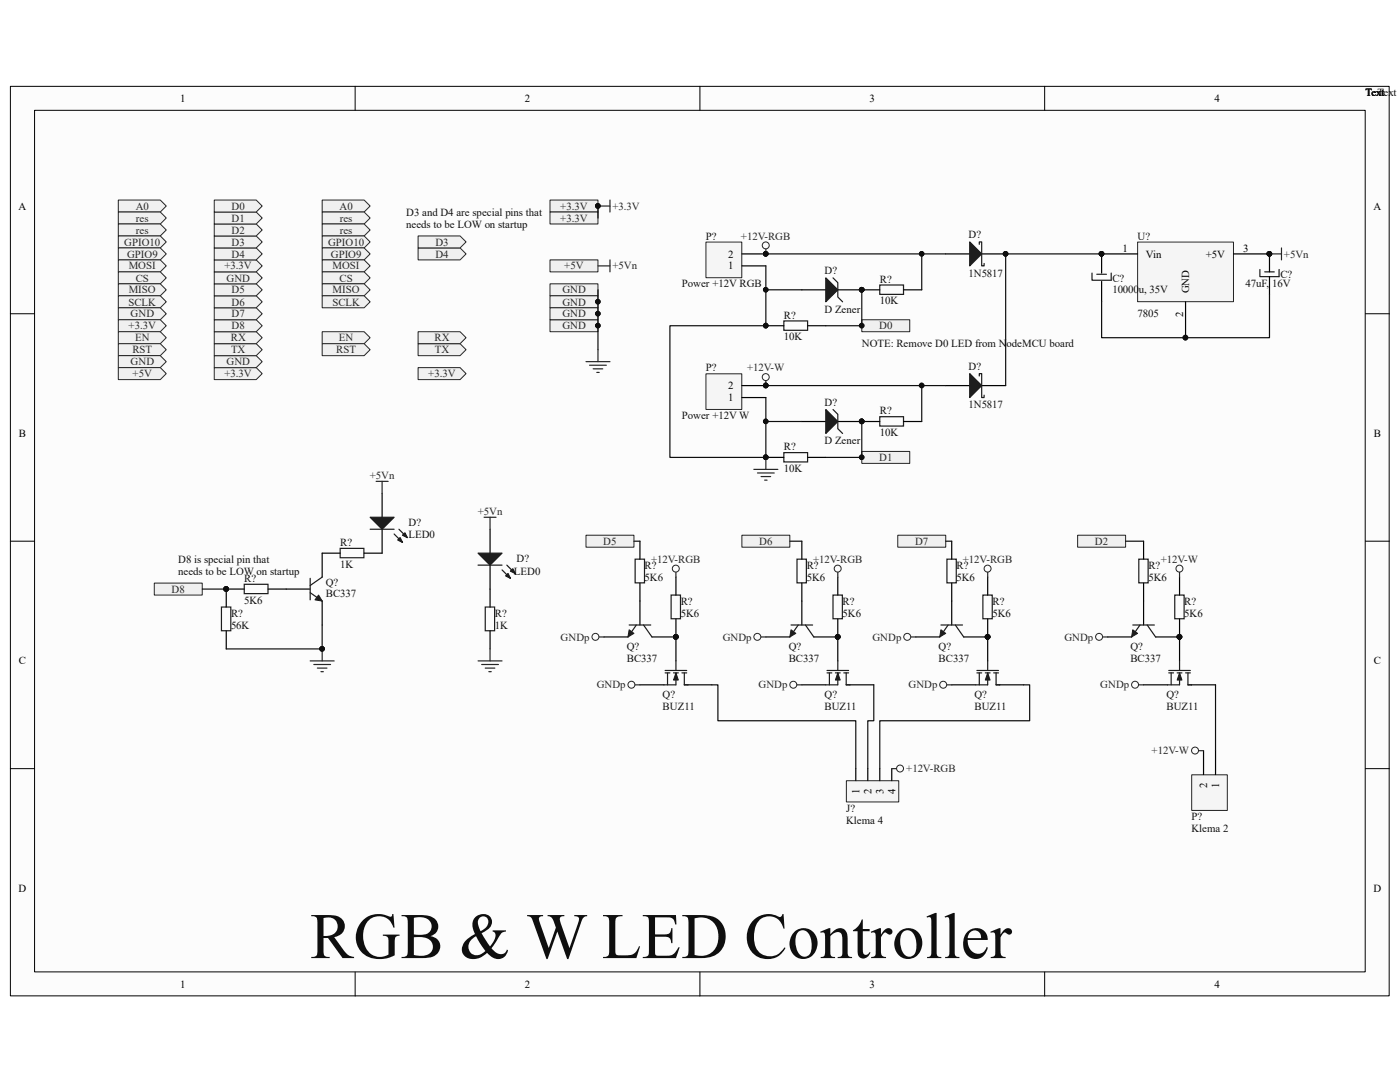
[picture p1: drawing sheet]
# Altium schematic sheet LED controller - v1.0.SchDoc
size A4

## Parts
(Parts that share a designator on the sheet are numbered #1, #2 ... from top to bottom, then left to right.)
C?#1  47uF, 16V  [Capacitor 10mikro]
C?#2  10000u, 35V  [Capacitor 10000u]
D?#1  1N5817  [Diode Schottky]
D?#2  D Zener  [DIODE-0.7]
D?#3  1N5817  [Diode Schottky]
D?#4  D Zener  [DIODE-0.7]
D?#5  LED0  [LED-0]
D?#6  LED0  [LED-0]
J?  Klema 4  [Conn4 3.96mm]
P?#1  Power +12V RGB  [HDR1X2]
P?#2  Power +12V W  [HDR1X2]
P?#3  Klema 2  [Pdnozje za napajanje]
Q?#1  BC337  [SOT-23]
Q?#2  BC337  [SOT-23]
Q?#3  BC337  [SOT-23]
Q?#4  BC337  [SOT-23]
Q?#5  BC337  [SOT-23]
Q?#6  BUZ11  [E3]
Q?#7  BUZ11  [E3]
Q?#8  BUZ11  [E3]
Q?#9  BUZ11  [E3]
R?#1  value 10K  [SMD0805]  (hidden comment: Resistor)
R?#2  value 10K  [SMD0805]  (hidden comment: Resistor)
R?#3  value 10K  [SMD0805]  (hidden comment: Resistor)
R?#4  value 10K  [SMD0805]  (hidden comment: Resistor)
R?#5  value 1K  [SMD0805]  (hidden comment: Resistor)
R?#6  5K6  [SMD0805]
R?#7  5K6  [SMD0805]
R?#8  5K6  [SMD0805]
R?#9  5K6  [SMD0805]
R?#10  value 5K6  [SMD0805]  (hidden comment: Resistor)
R?#11  5K6  [SMD0805]
R?#12  5K6  [SMD0805]
R?#13  5K6  [SMD0805]
R?#14  5K6  [SMD0805]
R?#15  value 56K  [SMD0805]  (hidden comment: Resistor)
R?#16  value 1K  [SMD0805]  (hidden comment: Resistor)
U?  7805  [D-PAK16]

## Ports
+3.3V, +5V, A0, CS, D0, D1, D2, D3, D4, D5, D6, D7, D8, EN, GND, GPIO9, GPIO10, MISO, MOSI, res, RST, RX, SCLK, TX

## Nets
+5Vn: C?#1.1 D?#5.1(A) D?#6.1(A) U?.3(+5V) ; port +5V
+12V-RGB: D?#1.1(A) J?.4 P?#1.2 R?#1.1 R?#11.2 R?#12.2 R?#13.2
+12V-W: D?#3.1(A) P?#2.2 P?#3.2 R?#3.1 R?#14.2
GND: D?#2.1(A) D?#4.1(A) P?#1.1 P?#2.1 Q?#1.2(E) R?#2.2 R?#4.2 R?#15.1 R?#16.2 ; port GND
GNDp: Q?#2.2(E) Q?#3.2(E) Q?#4.2(E) Q?#5.2(E) Q?#6.3(S) Q?#7.3(S) Q?#8.3(S) Q?#9.3(S)
D0: D?#2.2(K) R?#1.2 R?#2.1 ; port D0
D1: D?#4.2(K) R?#3.2 R?#4.1 ; port D1
D2: R?#9.2 ; port D2
D5: R?#6.2 ; port D5
D6: R?#7.2 ; port D6
D7: R?#8.2 ; port D7
D8: R?#10.1 R?#15.2 ; port D8
NetC?#1_2: C?#1.2 C?#2.2 U?.2(GND)
NetC?#2_1: C?#2.1 D?#1.2(K) D?#3.2(K) U?.1(Vin)
NetD?#5_2: D?#5.2(K) R?#5.1
NetD?#6_2: D?#6.2(K) R?#16.1
NetJ?_1: J?.1 Q?#6.1(D)
NetJ?_2: J?.2 Q?#7.1(D)
NetJ?_3: J?.3 Q?#8.1(D)
NetP?#3_1: P?#3.1 Q?#9.1(D)
NetQ?#1_1: Q?#1.1(B) R?#10.2
NetQ?#1_3: Q?#1.3(C) R?#5.2
NetQ?#2_1: Q?#2.1(B) R?#6.1
NetQ?#2_3: Q?#2.3(C) Q?#6.2(G) R?#11.1
NetQ?#3_1: Q?#3.1(B) R?#7.1
NetQ?#3_3: Q?#3.3(C) Q?#7.2(G) R?#12.1
NetQ?#4_1: Q?#4.1(B) R?#8.1
NetQ?#4_3: Q?#4.3(C) Q?#8.2(G) R?#13.1
NetQ?#5_1: Q?#5.1(B) R?#9.1
NetQ?#5_3: Q?#5.3(C) Q?#9.2(G) R?#14.1

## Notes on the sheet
- Text
- D3 and D4 are special pins that
- needs to be LOW on startup
- NOTE: Remove D0 LED from NodeMCU board
- D8 is special pin that
- (near Q?#1) needs to be LOW on startup
- RGB & W LED Controller
